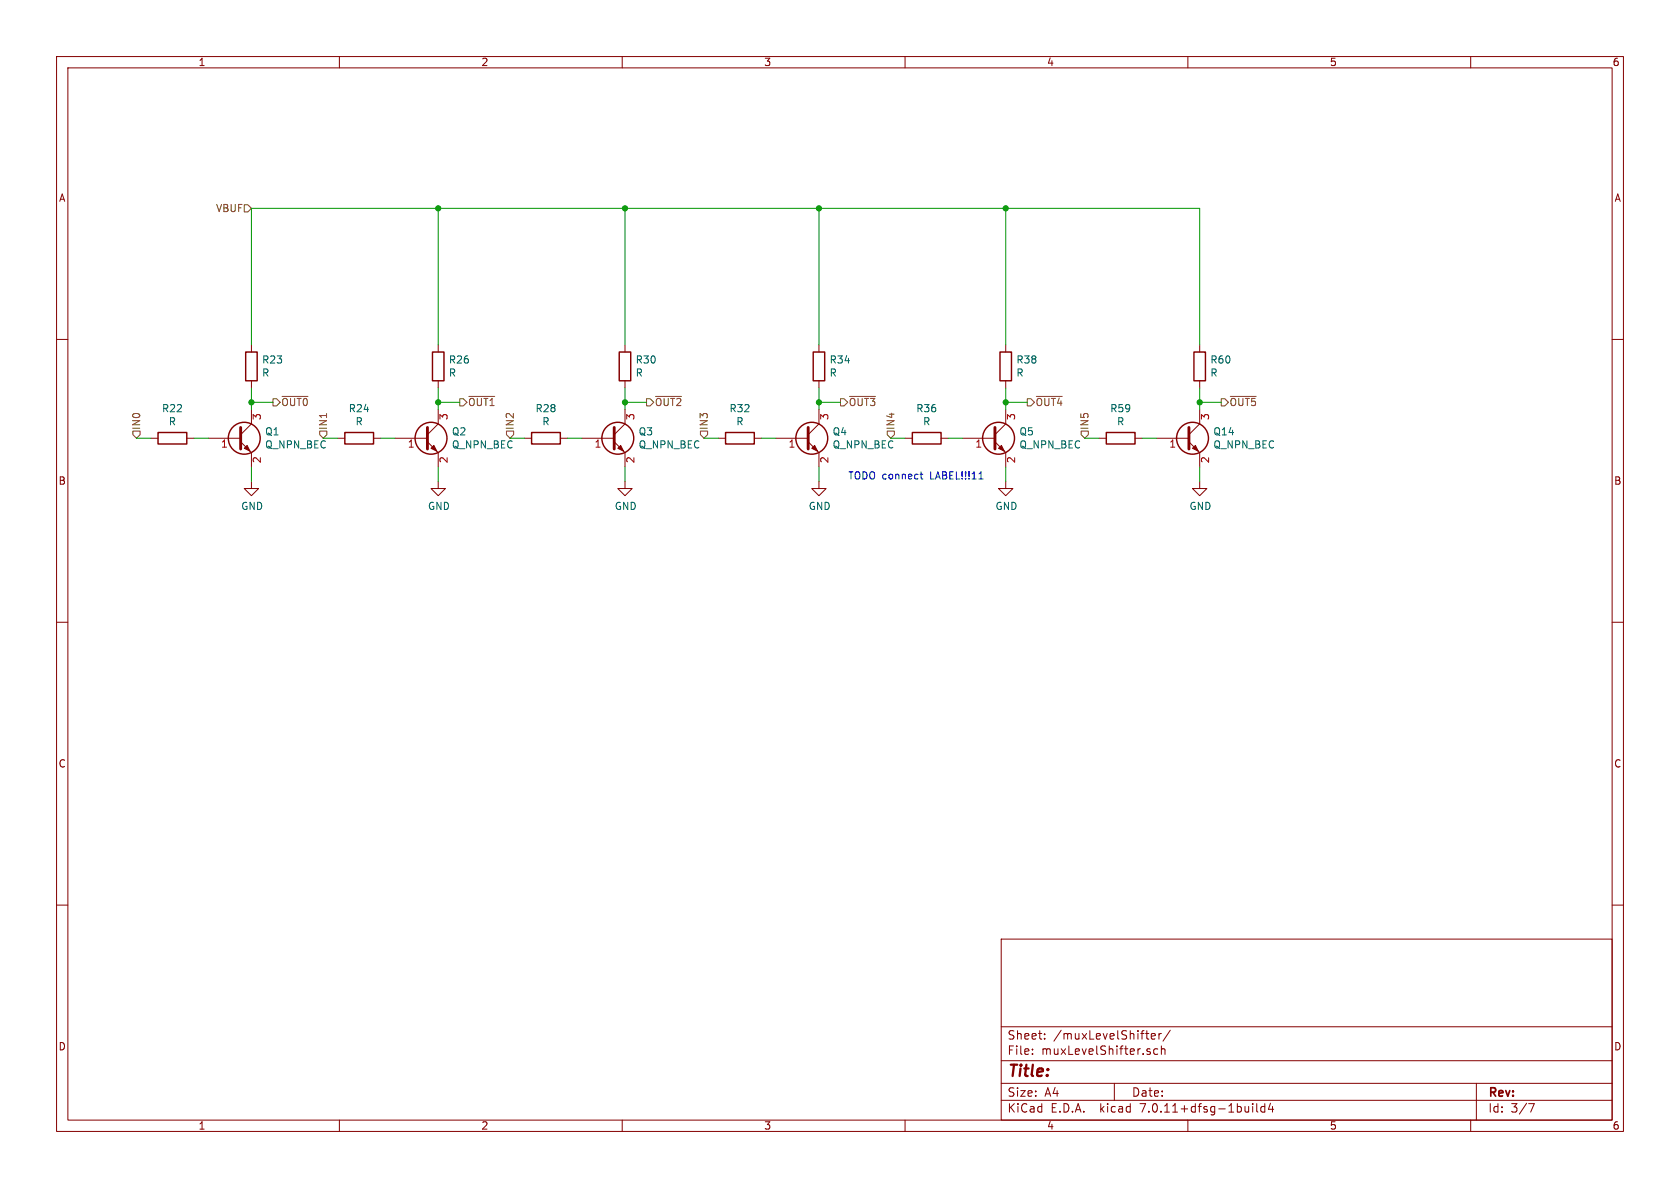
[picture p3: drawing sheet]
<svg xmlns="http://www.w3.org/2000/svg" width="297mm" height="210mm" viewBox="0 0 297 210" stroke-linecap="round" stroke-linejoin="round" font-family="sans-serif">
<g fill="none" stroke="#840000" stroke-width=".18">
<path d="M10 10h277v190h-277zM12 12h273v186h-273zM60 10v2M110 10v2M160 10v2M210 10v2M260 10v2M10 60h2M285 60h2M26.7 77.5h1.2M33 77.5h1.3M36.8 77.5h5.7"/>
<path d="M42.5 78.1l1.9 1.9v2.6M44.4 72.4v2.5l-1.9 1.9M44.4 61v1.2M44.4 67.3v1.3M59.7 77.5h1.3M66 77.5h1.3M69.8 77.5h5.8M75.6 78.1l1.9 1.9v2.6M77.5 61v1.2M77.5 67.3v1.3M77.5 72.4v2.5l-1.9 1.9M92.7 77.5h1.3"/>
<path d="M99.1 77.5h1.2M102.9 77.5h5.7M108.6 78.1l1.9 1.9v2.6M110.5 72.4v2.5l-1.9 1.9M110.5 61v1.2M110.5 67.3v1.3M127 77.5h1.3M133.3 77.5h1.3M137.2 77.5h5.7M142.9 78.1l1.9 1.9v2.6M144.8 72.4v2.5l-1.9 1.9M144.8 61v1.2"/>
<path d="M144.8 67.3v1.3M160 77.5h1.3M166.4 77.5h1.2M170.2 77.5h5.7M175.9 78.1l1.9 1.9v2.6M177.8 61v1.2M177.8 67.3v1.3M177.8 72.4v2.5l-1.9 1.9M194.3 77.5h1.3M200.7 77.5h1.2M204.5 77.5h5.7M210.2 78.1l1.9 1.9v2.6"/>
<path d="M212.1 72.4v2.5l-1.9 1.9M212.1 61v1.2M212.1 67.3v1.3M44.4 85.1v1.3h1.3l-1.3 1.2-1.2-1.2h1.2M77.5 85.1v1.3h1.2l-1.2 1.2-1.3-1.2h1.3M110.5 85.1v1.3h1.3l-1.3 1.2-1.3-1.2h1.3M144.8 85.1v1.3h1.2l-1.2 1.2-1.3-1.2h1.3M177.8 85.1v1.3h1.3l-1.3 1.2-1.3-1.2h1.3M212.1 85.1v1.3h1.3l-1.3 1.2-1.3-1.2h1.3M10 110h2M285 110h2M10 160h2"/>
<path d="M285 160h2M177 166h108v32h-108zM60 198v2M110 198v2M160 198v2M177 194.5h108M177 191.5h108M177 187.5h108M177 181.5h108M182.5 186.3v.1M182.5 185.5v.1M184.7 183.6v.1"/>
<path d="M184.7 182.8v.1M197 191.5v3M203.5 183.2l.7-.1v-.3l-.5-.1-.2 .2 .1 .7h.6M204.7 185.5l-.5-.1-.2 .3v.4l.1 .2h.6M204.9 182.7v1M205.3 185.5l.2-.1 .4 .1 .1 .9M205.3 184.9v1.5M205.3 182.7l-.3 .1-.1 .2M206.9 182.1l-1.3 2M210 198v2M221.5 195.1v.1M221.5 195.6v1"/>
<path d="M222.2 195.1v1.3l.2 .2M223.6 195.1v1.5M223.6 195.7l-.4-.1-.3 .3v.4l.1 .2h.6M224.6 195l-.4 1.1h1M225 195.6v1M260 198v2M261 191.5v6.5M270.2 195.1h1l-.6 1.5"/>
</g>
<path d="M42.5 75.6v3.8M75.6 75.6v3.8M108.6 75.6v3.8M142.9 75.6v3.8M175.9 75.6v3.8M210.2 75.6v3.8" fill="none" stroke="#840000" stroke-width=".51"/>
<g fill="#840000" stroke="#840000" stroke-width=".18">
<path d="M43.2 79.2l.5-.5 .5 1.1z"/>
<path d="M76.7 78.7l.5 1.1-1-.6z"/>
<path d="M109.2 79.2l.5-.5 .5 1.1z"/>
<path d="M144 78.7l.5 1.1-1-.6z"/>
<path d="M210.8 79.2l.5-.5 .5 1.1z"/>
<path d="M176.5 79.2l.5-.5 .5 1.1z"/>
</g>
<g fill="none" stroke="#840000" stroke-width=".25">
<path d="M27.9 76.5h5.1v2h-5.1zM43.4 62.2h2.1v5.1h-2.1zM61 76.5h5v2h-5zM76.5 62.2h2v5.1h-2zM94 76.5h5.1v2h-5.1zM109.5 62.2h2v5.1h-2zM128.3 76.5h5v2h-5zM143.8 62.2h2v5.1h-2zM161.3 76.5h5.1v2h-5.1zM176.8 62.2h2v5.1h-2zM195.6 76.5h5.1v2h-5.1zM211.1 62.2h2v5.1h-2z"/>
<circle cx="43.2" cy="77.5" r="2.82"/>
<circle cx="76.2" cy="77.5" r="2.82"/>
<circle cx="109.2" cy="77.5" r="2.82"/>
<circle cx="143.5" cy="77.5" r="2.82"/>
<circle cx="176.5" cy="77.5" r="2.82"/>
<circle cx="210.8" cy="77.5" r="2.82"/>
</g>
<g fill="none" stroke="#725600" stroke-width=".18">
<path d="M43.2 36.2h.6l.6 .6-.6 .7h-.6zM23.5 76.2h1.3v.6l-.7 .7-.6-.7zM48.3 70.5h.6l.6 .6-.6 .7h-.6zM49.9 70.1h4.5M56.5 76.2h1.3v.6l-.7 .7-.6-.7zM81.3 70.5h.6l.6 .6-.6 .7h-.6zM82.9 70.1h4.6M89.5 76.2h1.3v.6l-.6 .7-.7-.7zM114.3 70.5h.6l.7 .6-.7 .7h-.6zM115.9 70.1h4.6M123.8 76.2h1.3v.6l-.6 .7-.7-.7zM148.6 70.5h.6l.7 .6-.7 .7h-.6z"/>
<path d="M150.2 70.1h4.6M156.8 76.2h1.3v.6l-.6 .7-.7-.7zM181.6 70.5h.6l.7 .6-.7 .7h-.6zM183.2 70.1h4.6M191.1 76.2h1.3v.6l-.6 .7-.7-.7zM215.9 70.5h.6l.7 .6-.7 .7h-.6zM217.5 70.1h4.6"/>
</g>
<path d="M162.7 83.8h.4M162.8 83.4v1.1l.3 .2M173.1 84.7h.7" fill="none" stroke="#0000c2" stroke-width=".18"/>
<g fill="none" stroke="#009600" stroke-width=".18">
<path d="M77.5 36.8v24.2M110.5 36.8v24.2M144.8 36.8v24.2M177.8 36.8v24.2M24.1 77.5h2.6M34.3 77.5h2.5M44.4 61v-24.2h167.7v24.2M44.4 71.1h3.9M44.4 68.6v3.8M57.1 77.5h2.6M67.3 77.5h2.5M77.5 71.1h3.8"/>
<path d="M77.5 68.6v3.8M90.2 77.5h2.5M100.3 77.5h2.6M110.5 71.1h3.8M110.5 68.6v3.8M124.5 77.5h2.5M134.6 77.5h2.6M144.8 68.6v3.8M144.8 71.1h3.8M157.5 77.5h2.5M167.6 77.5h2.6M177.8 68.6v3.8"/>
<path d="M177.8 71.1h3.8M191.8 77.5h2.5M201.9 77.5h2.6M212.1 68.6v3.8M212.1 71.1h3.8M44.4 82.6v2.5M77.5 82.6v2.5M110.5 82.6v2.5M144.8 82.6v2.5M177.8 82.6v2.5M212.1 82.6v2.5"/>
</g>
<g fill="#009600" stroke="#009600" stroke-width=".18">
<circle cx="77.5" cy="71.1" r=".46"/>
<circle cx="77.5" cy="36.8" r=".46"/>
<circle cx="44.4" cy="71.1" r=".46"/>
<circle cx="110.5" cy="71.1" r=".46"/>
<circle cx="110.5" cy="36.8" r=".46"/>
<circle cx="144.8" cy="36.8" r=".46"/>
<circle cx="144.8" cy="71.1" r=".46"/>
<circle cx="212.1" cy="71.1" r=".46"/>
<circle cx="177.8" cy="36.8" r=".46"/>
<circle cx="177.8" cy="71.1" r=".46"/>
</g>
<text font-size="2.8" fill="#840000" x="178" y="190.9">Title:</text>
<g font-size="2.1" fill="#840000">
<text x="178" y="184">Sheet:</text>
<text x="186.2" y="184">/muxLevelShifter/</text>
<text x="178" y="186.7">File:</text>
<text x="184.1" y="186.7">muxLevelShifter.sch</text>
<text x="178" y="196.9">KiCad</text>
<text x="178" y="194.1">Size:</text>
<text x="184.7" y="194.1">A4</text>
<text x="185.7" y="196.9">E.D.A.</text>
<text x="194.6" y="196.9">kicad</text>
<text x="200" y="194.1">Date:</text>
<text x="201.8" y="196.9">7.0.11+dfsg-1build4</text>
<text x="263" y="194.3">Rev:</text>
<text x="263" y="196.9">Id:</text>
<text x="267.1" y="196.9">3/7</text>
</g>
<g font-size="1.8" fill="#840000">
<text x="35" y="11.9">1</text>
<text x="85" y="11.9">2</text>
<text x="135" y="11.9">3</text>
<text x="185" y="11.9">4</text>
<text x="235" y="11.9">5</text>
<text x="285" y="11.9">6</text>
<text x="10.3" y="35.9">A</text>
<text x="285.3" y="35.9">A</text>
<text x="10.3" y="85.9">B</text>
<text x="285.3" y="85.9">B</text>
<text x="10.3" y="135.9">C</text>
<text x="285.3" y="135.9">C</text>
<text x="10.3" y="185.9">D</text>
<text x="285.3" y="185.9">D</text>
<text x="35" y="199.9">1</text>
<text x="85" y="199.9">2</text>
<text x="135" y="199.9">3</text>
<text x="185" y="199.9">4</text>
<text x="235" y="199.9">5</text>
<text x="285" y="199.9">6</text>
</g>
<g font-size="1.8" fill="#725600">
<text x="38.1" y="37.7">VBUF</text>
<text x="49.6" y="72">~{OUT0}</text>
<text x="82.7" y="72">~{OUT1}</text>
<text x="115.7" y="72">~{OUT2}</text>
<text x="150" y="72">~{OUT3}</text>
<text x="183" y="72">~{OUT4}</text>
<text x="217.3" y="72">~{OUT5}</text>
<text x="25" y="76.1" transform="rotate(-90 25 76.1)">IN0</text>
<text x="58" y="76.1" transform="rotate(-90 58 76.1)">IN1</text>
<text x="91" y="76.1" transform="rotate(-90 91 76.1)">IN2</text>
<text x="125.3" y="76.1" transform="rotate(-90 125.3 76.1)">IN3</text>
<text x="158.3" y="76.1" transform="rotate(-90 158.3 76.1)">IN4</text>
<text x="192.6" y="76.1" transform="rotate(-90 192.6 76.1)">IN5</text>
</g>
<g font-size="1.8" fill="#006464">
<text x="46.2" y="64.5">R23</text>
<text x="79.3" y="64.5">R26</text>
<text x="112.3" y="64.5">R30</text>
<text x="146.6" y="64.5">R34</text>
<text x="179.6" y="64.5">R38</text>
<text x="213.9" y="64.5">R60</text>
<text x="46.2" y="66.8">R</text>
<text x="79.3" y="66.8">R</text>
<text x="112.3" y="66.8">R</text>
<text x="146.6" y="66.8">R</text>
<text x="179.6" y="66.8">R</text>
<text x="213.9" y="66.8">R</text>
<text x="28.5" y="73.1">R22</text>
<text x="29.7" y="75.4">R</text>
<text x="46.8" y="77.2">Q1</text>
<text x="61.6" y="73.1">R24</text>
<text x="62.8" y="75.4">R</text>
<text x="79.8" y="77.2">Q2</text>
<text x="94.6" y="73.1">R28</text>
<text x="95.8" y="75.4">R</text>
<text x="112.8" y="77.2">Q3</text>
<text x="128.9" y="73.1">R32</text>
<text x="130.1" y="75.4">R</text>
<text x="147.1" y="77.2">Q4</text>
<text x="161.9" y="73.1">R36</text>
<text x="163.1" y="75.4">R</text>
<text x="180.1" y="77.2">Q5</text>
<text x="196.2" y="73.1">R59</text>
<text x="197.4" y="75.4">R</text>
<text x="214.4" y="77.2">Q14</text>
<text x="46.8" y="79.5">Q_NPN_BEC</text>
<text x="79.8" y="79.5">Q_NPN_BEC</text>
<text x="112.8" y="79.5">Q_NPN_BEC</text>
<text x="147.1" y="79.5">Q_NPN_BEC</text>
<text x="180.1" y="79.5">Q_NPN_BEC</text>
<text x="214.4" y="79.5">Q_NPN_BEC</text>
<text x="42.5" y="90.3">GND</text>
<text x="75.6" y="90.3">GND</text>
<text x="108.6" y="90.3">GND</text>
<text x="142.9" y="90.3">GND</text>
<text x="175.9" y="90.3">GND</text>
<text x="210.2" y="90.3">GND</text>
</g>
<g font-size="1.8" fill="#a90000">
<text x="46.4" y="74.4" transform="rotate(-90 46.4 74.4)">3</text>
<text x="79.5" y="74.4" transform="rotate(-90 79.5 74.4)">3</text>
<text x="112.5" y="74.4" transform="rotate(-90 112.5 74.4)">3</text>
<text x="146.8" y="74.4" transform="rotate(-90 146.8 74.4)">3</text>
<text x="179.8" y="74.4" transform="rotate(-90 179.8 74.4)">3</text>
<text x="214.1" y="74.4" transform="rotate(-90 214.1 74.4)">3</text>
<text x="39" y="79.5">1</text>
<text x="46.4" y="82" transform="rotate(-90 46.4 82)">2</text>
<text x="72" y="79.5">1</text>
<text x="79.5" y="82" transform="rotate(-90 79.5 82)">2</text>
<text x="105" y="79.5">1</text>
<text x="112.5" y="82" transform="rotate(-90 112.5 82)">2</text>
<text x="139.3" y="79.5">1</text>
<text x="146.8" y="82" transform="rotate(-90 146.8 82)">2</text>
<text x="172.3" y="79.5">1</text>
<text x="179.8" y="82" transform="rotate(-90 179.8 82)">2</text>
<text x="206.6" y="79.5">1</text>
<text x="214.1" y="82" transform="rotate(-90 214.1 82)">2</text>
</g>
<g font-size="1.8" fill="#0000c2">
<text x="149.9" y="84.8">TODO connect</text>
<text x="164.5" y="84.8">LABEL!!!11</text>
</g>
</svg>
